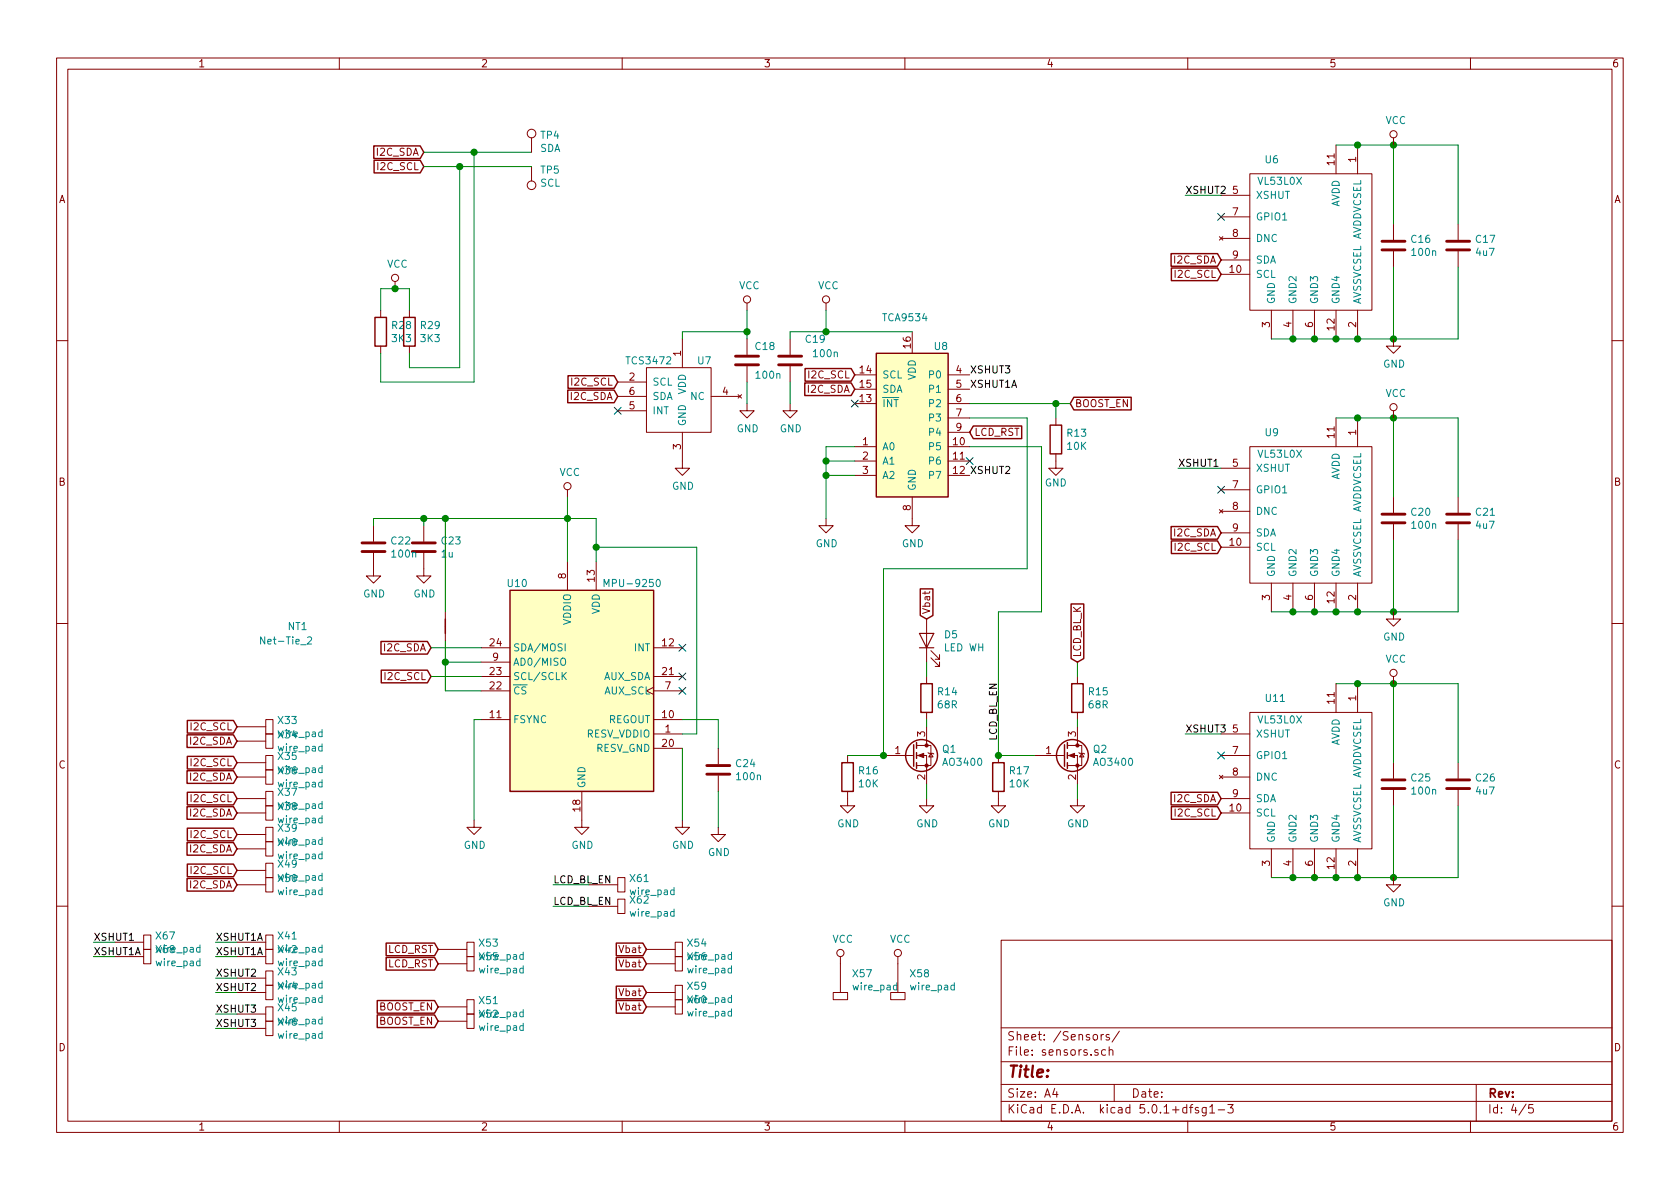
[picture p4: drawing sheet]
EESchema Schematic File Version 4
LIBS:magicbrush-cache
EELAYER 26 0
EELAYER END
$Descr A4 11693 8268
encoding utf-8
Sheet 4 5
Title ""
Date ""
Rev ""
Comp ""
Comment1 ""
Comment2 ""
Comment3 ""
Comment4 ""
$EndDescr
$Comp
L jeroens_components:VL53L0X U6
U 1 1
P 9100 1700
F 0 "U6" H 8800 2300 50  0000 L CNN
F 1 "VL53L0X" H 8750 2150 50  0000 L CNN
F 2 "JeroensFootprints:VL53LxX" H 8700 2150 50  0001 C CNN
F 3 "https://www.st.com/resource/en/datasheet/vl53l0x.pdf" H 9000 600 50  0001 C CNN
	1    9100 1700
	1    0    0    -1  
$EndComp
$Comp
L Device:C C16
U 1 1
P 9700 1700
F 0 "C16" H 9815 1746 50  0000 L CNN
F 1 "100n" H 9815 1655 50  0000 L CNN
F 2 "Capacitor_SMD:C_0603_1608Metric_Pad1.05x0.95mm_HandSolder" H 9738 1550 50  0001 C CNN
F 3 "~" H 9700 1700 50  0001 C CNN
	1    9700 1700
	1    0    0    -1  
$EndComp
$Comp
L Device:C C17
U 1 1
P 10150 1700
F 0 "C17" H 10265 1746 50  0000 L CNN
F 1 "4u7" H 10265 1655 50  0000 L CNN
F 2 "Capacitor_SMD:C_0805_2012Metric_Pad1.15x1.40mm_HandSolder" H 10188 1550 50  0001 C CNN
F 3 "~" H 10150 1700 50  0001 C CNN
	1    10150 1700
	1    0    0    -1  
$EndComp
Wire Wire Line
	10150 1000 10150 1550
Wire Wire Line
	9700 1550 9700 1000
Connection ~ 9700 1000
Wire Wire Line
	9700 1000 10150 1000
Wire Wire Line
	10150 2350 10150 1850
Wire Wire Line
	9700 1850 9700 2350
Connection ~ 9700 2350
Wire Wire Line
	9700 2350 10150 2350
NoConn ~ 8500 1500
$Comp
L power:VCC #PWR0122
U 1 1
P 9700 1000
F 0 "#PWR0122" H 9700 850 50  0001 C CNN
F 1 "VCC" H 9717 1173 50  0000 C CNN
F 2 "" H 9700 1000 50  0001 C CNN
F 3 "" H 9700 1000 50  0001 C CNN
	1    9700 1000
	1    0    0    -1  
$EndComp
$Comp
L power:GND #PWR0123
U 1 1
P 9700 2350
F 0 "#PWR0123" H 9700 2100 50  0001 C CNN
F 1 "GND" H 9705 2177 50  0000 C CNN
F 2 "" H 9700 2350 50  0001 C CNN
F 3 "" H 9700 2350 50  0001 C CNN
	1    9700 2350
	1    0    0    -1  
$EndComp
$Comp
L jeroens_components:VL53L0X U9
U 1 1
P 9100 3600
F 0 "U9" H 8800 4200 50  0000 L CNN
F 1 "VL53L0X" H 8750 4050 50  0000 L CNN
F 2 "JeroensFootprints:VL53LxX" H 8700 4050 50  0001 C CNN
F 3 "https://www.st.com/resource/en/datasheet/vl53l0x.pdf" H 9000 2500 50  0001 C CNN
	1    9100 3600
	1    0    0    -1  
$EndComp
$Comp
L Device:C C20
U 1 1
P 9700 3600
F 0 "C20" H 9815 3646 50  0000 L CNN
F 1 "100n" H 9815 3555 50  0000 L CNN
F 2 "Capacitor_SMD:C_0603_1608Metric_Pad1.05x0.95mm_HandSolder" H 9738 3450 50  0001 C CNN
F 3 "~" H 9700 3600 50  0001 C CNN
	1    9700 3600
	1    0    0    -1  
$EndComp
$Comp
L Device:C C21
U 1 1
P 10150 3600
F 0 "C21" H 10265 3646 50  0000 L CNN
F 1 "4u7" H 10265 3555 50  0000 L CNN
F 2 "Capacitor_SMD:C_0805_2012Metric_Pad1.15x1.40mm_HandSolder" H 10188 3450 50  0001 C CNN
F 3 "~" H 10150 3600 50  0001 C CNN
	1    10150 3600
	1    0    0    -1  
$EndComp
Wire Wire Line
	9300 2900 9450 2900
Wire Wire Line
	10150 2900 10150 3450
Connection ~ 9450 2900
Wire Wire Line
	9450 2900 9700 2900
Wire Wire Line
	9700 3450 9700 2900
Connection ~ 9700 2900
Wire Wire Line
	9700 2900 10150 2900
Wire Wire Line
	8850 4250 9000 4250
Wire Wire Line
	10150 4250 10150 3750
Connection ~ 9000 4250
Wire Wire Line
	9000 4250 9150 4250
Connection ~ 9150 4250
Wire Wire Line
	9150 4250 9300 4250
Connection ~ 9300 4250
Wire Wire Line
	9300 4250 9450 4250
Connection ~ 9450 4250
Wire Wire Line
	9450 4250 9700 4250
Wire Wire Line
	9700 3750 9700 4250
Connection ~ 9700 4250
Wire Wire Line
	9700 4250 10150 4250
NoConn ~ 8500 3400
$Comp
L power:VCC #PWR0124
U 1 1
P 9700 2900
F 0 "#PWR0124" H 9700 2750 50  0001 C CNN
F 1 "VCC" H 9717 3073 50  0000 C CNN
F 2 "" H 9700 2900 50  0001 C CNN
F 3 "" H 9700 2900 50  0001 C CNN
	1    9700 2900
	1    0    0    -1  
$EndComp
$Comp
L power:GND #PWR0125
U 1 1
P 9700 4250
F 0 "#PWR0125" H 9700 4000 50  0001 C CNN
F 1 "GND" H 9705 4077 50  0000 C CNN
F 2 "" H 9700 4250 50  0001 C CNN
F 3 "" H 9700 4250 50  0001 C CNN
	1    9700 4250
	1    0    0    -1  
$EndComp
$Comp
L jeroens_components:VL53L0X U11
U 1 1
P 9100 5450
F 0 "U11" H 8800 6050 50  0000 L CNN
F 1 "VL53L0X" H 8750 5900 50  0000 L CNN
F 2 "JeroensFootprints:VL53LxX" H 8700 5900 50  0001 C CNN
F 3 "https://www.st.com/resource/en/datasheet/vl53l0x.pdf" H 9000 4350 50  0001 C CNN
	1    9100 5450
	1    0    0    -1  
$EndComp
$Comp
L Device:C C25
U 1 1
P 9700 5450
F 0 "C25" H 9815 5496 50  0000 L CNN
F 1 "100n" H 9815 5405 50  0000 L CNN
F 2 "Capacitor_SMD:C_0603_1608Metric_Pad1.05x0.95mm_HandSolder" H 9738 5300 50  0001 C CNN
F 3 "~" H 9700 5450 50  0001 C CNN
	1    9700 5450
	1    0    0    -1  
$EndComp
$Comp
L Device:C C26
U 1 1
P 10150 5450
F 0 "C26" H 10265 5496 50  0000 L CNN
F 1 "4u7" H 10265 5405 50  0000 L CNN
F 2 "Capacitor_SMD:C_0805_2012Metric_Pad1.15x1.40mm_HandSolder" H 10188 5300 50  0001 C CNN
F 3 "~" H 10150 5450 50  0001 C CNN
	1    10150 5450
	1    0    0    -1  
$EndComp
Wire Wire Line
	9300 4750 9450 4750
Wire Wire Line
	10150 4750 10150 5300
Connection ~ 9450 4750
Wire Wire Line
	9450 4750 9700 4750
Wire Wire Line
	9700 5300 9700 4750
Connection ~ 9700 4750
Wire Wire Line
	9700 4750 10150 4750
Wire Wire Line
	8850 6100 9000 6100
Wire Wire Line
	10150 6100 10150 5600
Connection ~ 9000 6100
Wire Wire Line
	9000 6100 9150 6100
Connection ~ 9150 6100
Wire Wire Line
	9150 6100 9300 6100
Connection ~ 9300 6100
Wire Wire Line
	9300 6100 9450 6100
Connection ~ 9450 6100
Wire Wire Line
	9450 6100 9700 6100
Wire Wire Line
	9700 5600 9700 6100
Connection ~ 9700 6100
Wire Wire Line
	9700 6100 10150 6100
NoConn ~ 8500 5250
$Comp
L power:VCC #PWR0126
U 1 1
P 9700 4750
F 0 "#PWR0126" H 9700 4600 50  0001 C CNN
F 1 "VCC" H 9717 4923 50  0000 C CNN
F 2 "" H 9700 4750 50  0001 C CNN
F 3 "" H 9700 4750 50  0001 C CNN
	1    9700 4750
	1    0    0    -1  
$EndComp
$Comp
L power:GND #PWR0127
U 1 1
P 9700 6100
F 0 "#PWR0127" H 9700 5850 50  0001 C CNN
F 1 "GND" H 9705 5927 50  0000 C CNN
F 2 "" H 9700 6100 50  0001 C CNN
F 3 "" H 9700 6100 50  0001 C CNN
	1    9700 6100
	1    0    0    -1  
$EndComp
$Comp
L Interface_Expansion:TCA9534 U8
U 1 1
P 6350 2900
F 0 "U8" H 6550 3400 50  0000 C CNN
F 1 "TCA9534" H 6300 3600 50  0000 C CNN
F 2 "Package_SO:TSSOP-16_4.4x5mm_P0.65mm" H 7300 2350 50  0001 C CNN
F 3 "http://www.ti.com/lit/ds/symlink/tca9534.pdf" H 6450 2800 50  0001 C CNN
	1    6350 2900
	1    0    0    -1  
$EndComp
Wire Wire Line
	6350 2300 5750 2300
Wire Wire Line
	5750 3300 5950 3300
Wire Wire Line
	5950 3200 5750 3200
Connection ~ 5750 3200
Wire Wire Line
	5750 3200 5750 3300
Wire Wire Line
	5750 3100 5950 3100
Wire Wire Line
	5750 3100 5750 3200
NoConn ~ 5950 2800
$Comp
L jeroens_components:TCS3472 U7
U 1 1
P 4750 2750
F 0 "U7" H 4850 3000 50  0000 L CNN
F 1 "TCS3472" H 4350 3000 50  0000 L CNN
F 2 "JeroensFootprints:DFNL_FN_TCS3472" H 4450 2900 50  0001 C CNN
F 3 "https://ams.com/documents/20143/36005/TCS3472_DS000390_2-00.pdf" H 5100 1950 50  0001 C CNN
	1    4750 2750
	1    0    0    -1  
$EndComp
$Comp
L Device:C C19
U 1 1
P 5500 2500
F 0 "C19" H 5600 2650 50  0000 L CNN
F 1 "100n" H 5650 2550 50  0000 L CNN
F 2 "Capacitor_SMD:C_0603_1608Metric_Pad1.05x0.95mm_HandSolder" H 5538 2350 50  0001 C CNN
F 3 "~" H 5500 2500 50  0001 C CNN
	1    5500 2500
	1    0    0    -1  
$EndComp
$Comp
L Device:C C18
U 1 1
P 5200 2500
F 0 "C18" H 5250 2600 50  0000 L CNN
F 1 "100n" H 5250 2400 50  0000 L CNN
F 2 "Capacitor_SMD:C_0603_1608Metric_Pad1.05x0.95mm_HandSolder" H 5238 2350 50  0001 C CNN
F 3 "~" H 5200 2500 50  0001 C CNN
	1    5200 2500
	1    0    0    -1  
$EndComp
Wire Wire Line
	4750 2350 4750 2300
Wire Wire Line
	4750 2300 5200 2300
Connection ~ 5750 2300
$Comp
L power:VCC #PWR0128
U 1 1
P 5750 2150
F 0 "#PWR0128" H 5750 2000 50  0001 C CNN
F 1 "VCC" H 5767 2323 50  0000 C CNN
F 2 "" H 5750 2150 50  0001 C CNN
F 3 "" H 5750 2150 50  0001 C CNN
	1    5750 2150
	1    0    0    -1  
$EndComp
Wire Wire Line
	5200 2350 5200 2300
Wire Wire Line
	5500 2350 5500 2300
Wire Wire Line
	5500 2300 5750 2300
$Comp
L power:GND #PWR0129
U 1 1
P 5200 2800
F 0 "#PWR0129" H 5200 2550 50  0001 C CNN
F 1 "GND" H 5205 2627 50  0000 C CNN
F 2 "" H 5200 2800 50  0001 C CNN
F 3 "" H 5200 2800 50  0001 C CNN
	1    5200 2800
	1    0    0    -1  
$EndComp
$Comp
L power:GND #PWR0130
U 1 1
P 5500 2800
F 0 "#PWR0130" H 5500 2550 50  0001 C CNN
F 1 "GND" H 5505 2627 50  0000 C CNN
F 2 "" H 5500 2800 50  0001 C CNN
F 3 "" H 5500 2800 50  0001 C CNN
	1    5500 2800
	1    0    0    -1  
$EndComp
$Comp
L power:GND #PWR0131
U 1 1
P 4750 3200
F 0 "#PWR0131" H 4750 2950 50  0001 C CNN
F 1 "GND" H 4755 3027 50  0000 C CNN
F 2 "" H 4750 3200 50  0001 C CNN
F 3 "" H 4750 3200 50  0001 C CNN
	1    4750 3200
	1    0    0    -1  
$EndComp
Wire Wire Line
	5200 2650 5200 2800
Wire Wire Line
	5500 2800 5500 2650
NoConn ~ 4300 2850
Text GLabel 2950 1150 0    50   Input ~ 0
I2C_SCL
Text GLabel 2950 1050 0    50   Input ~ 0
I2C_SDA
$Comp
L jeroens_components:AO3400 Q1
U 1 1
P 6450 5250
F 0 "Q1" H 6555 5296 50  0000 L CNN
F 1 "AO3400" H 6555 5205 50  0000 L CNN
F 2 "Package_TO_SOT_SMD:SOT-23" H 6550 4700 50  0001 C CNN
F 3 "http://www.aosmd.com/pdfs/datasheet/ao3400.pdf" H 6550 4800 50  0001 C CNN
	1    6450 5250
	1    0    0    -1  
$EndComp
$Comp
L Device:R R16
U 1 1
P 5900 5400
F 0 "R16" H 5970 5446 50  0000 L CNN
F 1 "10K" H 5970 5355 50  0000 L CNN
F 2 "Resistor_SMD:R_0603_1608Metric" V 5830 5400 50  0001 C CNN
F 3 "~" H 5900 5400 50  0001 C CNN
	1    5900 5400
	1    0    0    -1  
$EndComp
$Comp
L Device:R R14
U 1 1
P 6450 4850
F 0 "R14" H 6520 4896 50  0000 L CNN
F 1 "68R" H 6520 4805 50  0000 L CNN
F 2 "Resistor_SMD:R_0603_1608Metric" V 6380 4850 50  0001 C CNN
F 3 "~" H 6450 4850 50  0001 C CNN
	1    6450 4850
	1    0    0    -1  
$EndComp
$Comp
L Device:LED D5
U 1 1
P 6450 4450
F 0 "D5" V 6488 4332 50  0000 R CNN
F 1 "LED WH" V 6397 4332 50  0000 R CNN
F 2 "LED_SMD:LED_0603_1608Metric_Pad1.05x0.95mm_HandSolder" H 6450 4450 50  0001 C CNN
F 3 "~" H 6450 4450 50  0001 C CNN
	1    6450 4450
	0    -1   -1   0   
$EndComp
$Comp
L power:GND #PWR0132
U 1 1
P 5900 5550
F 0 "#PWR0132" H 5900 5300 50  0001 C CNN
F 1 "GND" H 5905 5377 50  0000 C CNN
F 2 "" H 5900 5550 50  0001 C CNN
F 3 "" H 5900 5550 50  0001 C CNN
	1    5900 5550
	1    0    0    -1  
$EndComp
$Comp
L power:GND #PWR0133
U 1 1
P 6450 5550
F 0 "#PWR0133" H 6450 5300 50  0001 C CNN
F 1 "GND" H 6455 5377 50  0000 C CNN
F 2 "" H 6450 5550 50  0001 C CNN
F 3 "" H 6450 5550 50  0001 C CNN
	1    6450 5550
	1    0    0    -1  
$EndComp
Wire Wire Line
	6450 5450 6450 5550
Wire Wire Line
	5900 5250 6150 5250
Wire Wire Line
	6450 5050 6450 5000
Wire Wire Line
	6450 4700 6450 4600
Text GLabel 6450 4300 1    50   Input ~ 0
Vbat
Wire Wire Line
	6150 3950 6150 5250
Connection ~ 6150 5250
$Comp
L Sensor_Motion:MPU-9250 U10
U 1 1
P 4050 4800
F 0 "U10" H 3600 5550 50  0000 C CNN
F 1 "MPU-9250" H 4400 5550 50  0000 C CNN
F 2 "Package_DFN_QFN:QFN-24_3x3mm_P0.4mm" H 4050 3800 50  0001 C CNN
F 3 "https://store.invensense.com/datasheets/invensense/MPU9250REV1.0.pdf" H 4050 4650 50  0001 C CNN
	1    4050 4800
	1    0    0    -1  
$EndComp
$Comp
L Device:C C23
U 1 1
P 2950 3800
F 0 "C23" H 3065 3846 50  0000 L CNN
F 1 "1u" H 3065 3755 50  0000 L CNN
F 2 "Capacitor_SMD:C_0603_1608Metric_Pad1.05x0.95mm_HandSolder" H 2988 3650 50  0001 C CNN
F 3 "~" H 2950 3800 50  0001 C CNN
	1    2950 3800
	1    0    0    -1  
$EndComp
$Comp
L Device:C C22
U 1 1
P 2600 3800
F 0 "C22" H 2715 3846 50  0000 L CNN
F 1 "100n" H 2715 3755 50  0000 L CNN
F 2 "Capacitor_SMD:C_0603_1608Metric_Pad1.05x0.95mm_HandSolder" H 2638 3650 50  0001 C CNN
F 3 "~" H 2600 3800 50  0001 C CNN
	1    2600 3800
	1    0    0    -1  
$EndComp
Wire Wire Line
	2600 3650 2600 3600
Wire Wire Line
	2600 3600 2950 3600
Wire Wire Line
	4150 3600 4150 3800
Wire Wire Line
	3950 3900 3950 3600
Wire Wire Line
	3950 3600 4150 3600
Wire Wire Line
	2950 3650 2950 3600
Connection ~ 2950 3600
$Comp
L power:GND #PWR0134
U 1 1
P 2600 3950
F 0 "#PWR0134" H 2600 3700 50  0001 C CNN
F 1 "GND" H 2605 3777 50  0000 C CNN
F 2 "" H 2600 3950 50  0001 C CNN
F 3 "" H 2600 3950 50  0001 C CNN
	1    2600 3950
	1    0    0    -1  
$EndComp
$Comp
L power:GND #PWR0135
U 1 1
P 2950 3950
F 0 "#PWR0135" H 2950 3700 50  0001 C CNN
F 1 "GND" H 2955 3777 50  0000 C CNN
F 2 "" H 2950 3950 50  0001 C CNN
F 3 "" H 2950 3950 50  0001 C CNN
	1    2950 3950
	1    0    0    -1  
$EndComp
Connection ~ 3950 3600
$Comp
L power:VCC #PWR0136
U 1 1
P 3950 3450
F 0 "#PWR0136" H 3950 3300 50  0001 C CNN
F 1 "VCC" H 3967 3623 50  0000 C CNN
F 2 "" H 3950 3450 50  0001 C CNN
F 3 "" H 3950 3450 50  0001 C CNN
	1    3950 3450
	1    0    0    -1  
$EndComp
Wire Wire Line
	3950 3450 3950 3600
$Comp
L power:GND #PWR0137
U 1 1
P 4050 5700
F 0 "#PWR0137" H 4050 5450 50  0001 C CNN
F 1 "GND" H 4055 5527 50  0000 C CNN
F 2 "" H 4050 5700 50  0001 C CNN
F 3 "" H 4050 5700 50  0001 C CNN
	1    4050 5700
	1    0    0    -1  
$EndComp
Wire Wire Line
	2950 1050 3300 1050
Connection ~ 3300 1050
Wire Wire Line
	3300 1050 3700 1050
Wire Wire Line
	3200 1150 3200 2550
Connection ~ 3200 1150
Wire Wire Line
	3200 1150 2950 1150
Wire Wire Line
	3350 4800 3100 4800
Wire Wire Line
	3350 4600 3100 4600
Connection ~ 3100 4600
Wire Wire Line
	3100 4600 3100 4450
NoConn ~ 4750 4700
NoConn ~ 4750 4800
NoConn ~ 4750 4500
$Comp
L power:GND #PWR0138
U 1 1
P 4750 5700
F 0 "#PWR0138" H 4750 5450 50  0001 C CNN
F 1 "GND" H 4755 5527 50  0000 C CNN
F 2 "" H 4750 5700 50  0001 C CNN
F 3 "" H 4750 5700 50  0001 C CNN
	1    4750 5700
	1    0    0    -1  
$EndComp
Wire Wire Line
	4750 5200 4750 5700
$Comp
L Device:C C24
U 1 1
P 5000 5350
F 0 "C24" H 5115 5396 50  0000 L CNN
F 1 "100n" H 5115 5305 50  0000 L CNN
F 2 "Capacitor_SMD:C_0603_1608Metric_Pad1.05x0.95mm_HandSolder" H 5038 5200 50  0001 C CNN
F 3 "~" H 5000 5350 50  0001 C CNN
	1    5000 5350
	1    0    0    -1  
$EndComp
$Comp
L power:GND #PWR0139
U 1 1
P 5000 5750
F 0 "#PWR0139" H 5000 5500 50  0001 C CNN
F 1 "GND" H 5005 5577 50  0000 C CNN
F 2 "" H 5000 5750 50  0001 C CNN
F 3 "" H 5000 5750 50  0001 C CNN
	1    5000 5750
	1    0    0    -1  
$EndComp
Wire Wire Line
	5000 5500 5000 5750
Wire Wire Line
	4750 5000 5000 5000
Wire Wire Line
	5000 5000 5000 5200
Wire Wire Line
	4750 5100 4850 5100
Wire Wire Line
	4850 5100 4850 3800
Wire Wire Line
	4850 3800 4150 3800
Connection ~ 4150 3800
Wire Wire Line
	4150 3800 4150 3900
$Comp
L power:GND #PWR0140
U 1 1
P 3300 5700
F 0 "#PWR0140" H 3300 5450 50  0001 C CNN
F 1 "GND" H 3305 5527 50  0000 C CNN
F 2 "" H 3300 5700 50  0001 C CNN
F 3 "" H 3300 5700 50  0001 C CNN
	1    3300 5700
	1    0    0    -1  
$EndComp
Wire Wire Line
	3300 5700 3300 5000
Wire Wire Line
	3300 5000 3350 5000
$Comp
L power:GND #PWR0165
U 1 1
P 6350 3600
F 0 "#PWR0165" H 6350 3350 50  0001 C CNN
F 1 "GND" H 6355 3427 50  0000 C CNN
F 2 "" H 6350 3600 50  0001 C CNN
F 3 "" H 6350 3600 50  0001 C CNN
	1    6350 3600
	1    0    0    -1  
$EndComp
$Comp
L power:VCC #PWR0166
U 1 1
P 5200 2150
F 0 "#PWR0166" H 5200 2000 50  0001 C CNN
F 1 "VCC" H 5217 2323 50  0000 C CNN
F 2 "" H 5200 2150 50  0001 C CNN
F 3 "" H 5200 2150 50  0001 C CNN
	1    5200 2150
	1    0    0    -1  
$EndComp
Wire Wire Line
	5200 2150 5200 2300
Connection ~ 5200 2300
Wire Wire Line
	5750 2150 5750 2300
Text GLabel 7450 2800 2    50   Input ~ 0
BOOST_EN
$Comp
L Device:R R13
U 1 1
P 7350 3050
F 0 "R13" H 7420 3096 50  0000 L CNN
F 1 "10K" H 7420 3005 50  0000 L CNN
F 2 "Resistor_SMD:R_0603_1608Metric" V 7280 3050 50  0001 C CNN
F 3 "~" H 7350 3050 50  0001 C CNN
	1    7350 3050
	1    0    0    -1  
$EndComp
$Comp
L power:GND #PWR0167
U 1 1
P 7350 3200
F 0 "#PWR0167" H 7350 2950 50  0001 C CNN
F 1 "GND" H 7350 3050 50  0000 C CNN
F 2 "" H 7350 3200 50  0001 C CNN
F 3 "" H 7350 3200 50  0001 C CNN
	1    7350 3200
	1    0    0    -1  
$EndComp
Wire Wire Line
	7350 2900 7350 2800
Wire Wire Line
	7350 2800 7450 2800
Text GLabel 6750 3000 2    50   Input ~ 0
LCD_RST
$Comp
L jeroens_components:AO3400 Q2
U 1 1
P 7500 5250
F 0 "Q2" H 7605 5296 50  0000 L CNN
F 1 "AO3400" H 7605 5205 50  0000 L CNN
F 2 "Package_TO_SOT_SMD:SOT-23" H 7600 4700 50  0001 C CNN
F 3 "http://www.aosmd.com/pdfs/datasheet/ao3400.pdf" H 7600 4800 50  0001 C CNN
	1    7500 5250
	1    0    0    -1  
$EndComp
$Comp
L Device:R R17
U 1 1
P 6950 5400
F 0 "R17" H 7020 5446 50  0000 L CNN
F 1 "10K" H 7020 5355 50  0000 L CNN
F 2 "Resistor_SMD:R_0603_1608Metric" V 6880 5400 50  0001 C CNN
F 3 "~" H 6950 5400 50  0001 C CNN
	1    6950 5400
	1    0    0    -1  
$EndComp
$Comp
L Device:R R15
U 1 1
P 7500 4850
F 0 "R15" H 7570 4896 50  0000 L CNN
F 1 "68R" H 7570 4805 50  0000 L CNN
F 2 "Resistor_SMD:R_0603_1608Metric" V 7430 4850 50  0001 C CNN
F 3 "~" H 7500 4850 50  0001 C CNN
	1    7500 4850
	1    0    0    -1  
$EndComp
$Comp
L power:GND #PWR0168
U 1 1
P 6950 5550
F 0 "#PWR0168" H 6950 5300 50  0001 C CNN
F 1 "GND" H 6955 5377 50  0000 C CNN
F 2 "" H 6950 5550 50  0001 C CNN
F 3 "" H 6950 5550 50  0001 C CNN
	1    6950 5550
	1    0    0    -1  
$EndComp
$Comp
L power:GND #PWR0169
U 1 1
P 7500 5550
F 0 "#PWR0169" H 7500 5300 50  0001 C CNN
F 1 "GND" H 7505 5377 50  0000 C CNN
F 2 "" H 7500 5550 50  0001 C CNN
F 3 "" H 7500 5550 50  0001 C CNN
	1    7500 5550
	1    0    0    -1  
$EndComp
Wire Wire Line
	7500 5450 7500 5550
Wire Wire Line
	6950 5250 7200 5250
Wire Wire Line
	7500 5050 7500 5000
Wire Wire Line
	7500 4700 7500 4600
Text GLabel 7500 4600 1    50   Input ~ 0
LCD_BL_K
$Comp
L Device:Net-Tie_2 NT1
U 1 1
P 3100 4350
F 0 "NT1" V 3100 3250 50  0000 L CNN
F 1 "Net-Tie_2" V 3200 3050 50  0000 L CNN
F 2 "NetTie:NetTie-2_THT_Pad0.3mm" H 3100 4350 50  0001 C CNN
F 3 "~" H 3100 4350 50  0001 C CNN
	1    3100 4350
	0    1    1    0   
$EndComp
Wire Wire Line
	3100 4250 3100 3600
Wire Wire Line
	2950 3600 3100 3600
Connection ~ 3100 3600
Wire Wire Line
	3100 3600 3950 3600
$Comp
L Connector:TestPoint TP4
U 1 1
P 3700 1050
F 0 "TP4" H 3758 1170 50  0000 L CNN
F 1 "SDA" H 3758 1079 50  0000 L CNN
F 2 "TestPoint:TestPoint_Pad_D1.5mm" H 3900 1050 50  0001 C CNN
F 3 "~" H 3900 1050 50  0001 C CNN
	1    3700 1050
	1    0    0    -1  
$EndComp
$Comp
L Connector:TestPoint TP5
U 1 1
P 3700 1150
F 0 "TP5" H 3642 1177 50  0000 R CNN
F 1 "SCL" H 3642 1268 50  0000 R CNN
F 2 "TestPoint:TestPoint_Pad_D1.5mm" H 3900 1150 50  0001 C CNN
F 3 "~" H 3900 1150 50  0001 C CNN
	1    3700 1150
	-1   0    0    1   
$EndComp
Wire Wire Line
	3700 1150 3200 1150
$Comp
L jeroens_components:wire_pad X?
U 1 1
P 1650 5050
AR Path="/5BBC906D/5BDEA28E" Ref="X?"  Part="1" 
AR Path="/5BBC9070/5BDEA28E" Ref="X33"  Part="1" 
F 0 "X33" V 1604 5327 50  0000 L CNN
F 1 "wire_pad" V 1695 5327 50  0000 L CNN
F 2 "JeroensFootprints:wire_pad_0.5mm" H 1650 5050 50  0001 C CNN
F 3 "" H 1650 5050 50  0001 C CNN
	1    1650 5050
	0    1    1    0   
$EndComp
$Comp
L jeroens_components:wire_pad X?
U 1 1
P 1650 5150
AR Path="/5BBC906D/5BDEA295" Ref="X?"  Part="1" 
AR Path="/5BBC9070/5BDEA295" Ref="X34"  Part="1" 
F 0 "X34" V 1604 5427 50  0000 L CNN
F 1 "wire_pad" V 1695 5427 50  0000 L CNN
F 2 "JeroensFootprints:wire_pad_0.5mm" H 1650 5150 50  0001 C CNN
F 3 "" H 1650 5150 50  0001 C CNN
	1    1650 5150
	0    1    1    0   
$EndComp
Text GLabel 1650 5150 0    50   Input ~ 0
I2C_SDA
Text GLabel 1650 5050 0    50   Input ~ 0
I2C_SCL
$Comp
L jeroens_components:wire_pad X?
U 1 1
P 1650 5300
AR Path="/5BBC906D/5BDF2748" Ref="X?"  Part="1" 
AR Path="/5BBC9070/5BDF2748" Ref="X35"  Part="1" 
F 0 "X35" V 1604 5577 50  0000 L CNN
F 1 "wire_pad" V 1695 5577 50  0000 L CNN
F 2 "JeroensFootprints:wire_pad_0.5mm" H 1650 5300 50  0001 C CNN
F 3 "" H 1650 5300 50  0001 C CNN
	1    1650 5300
	0    1    1    0   
$EndComp
$Comp
L jeroens_components:wire_pad X?
U 1 1
P 1650 5400
AR Path="/5BBC906D/5BDF274F" Ref="X?"  Part="1" 
AR Path="/5BBC9070/5BDF274F" Ref="X36"  Part="1" 
F 0 "X36" V 1604 5677 50  0000 L CNN
F 1 "wire_pad" V 1695 5677 50  0000 L CNN
F 2 "JeroensFootprints:wire_pad_0.5mm" H 1650 5400 50  0001 C CNN
F 3 "" H 1650 5400 50  0001 C CNN
	1    1650 5400
	0    1    1    0   
$EndComp
Text GLabel 1650 5400 0    50   Input ~ 0
I2C_SDA
Text GLabel 1650 5300 0    50   Input ~ 0
I2C_SCL
$Comp
L jeroens_components:wire_pad X?
U 1 1
P 1650 5550
AR Path="/5BBC906D/5BDF8799" Ref="X?"  Part="1" 
AR Path="/5BBC9070/5BDF8799" Ref="X37"  Part="1" 
F 0 "X37" V 1604 5827 50  0000 L CNN
F 1 "wire_pad" V 1695 5827 50  0000 L CNN
F 2 "JeroensFootprints:wire_pad_0.5mm" H 1650 5550 50  0001 C CNN
F 3 "" H 1650 5550 50  0001 C CNN
	1    1650 5550
	0    1    1    0   
$EndComp
$Comp
L jeroens_components:wire_pad X?
U 1 1
P 1650 5650
AR Path="/5BBC906D/5BDF87A0" Ref="X?"  Part="1" 
AR Path="/5BBC9070/5BDF87A0" Ref="X38"  Part="1" 
F 0 "X38" V 1604 5927 50  0000 L CNN
F 1 "wire_pad" V 1695 5927 50  0000 L CNN
F 2 "JeroensFootprints:wire_pad_0.5mm" H 1650 5650 50  0001 C CNN
F 3 "" H 1650 5650 50  0001 C CNN
	1    1650 5650
	0    1    1    0   
$EndComp
Text GLabel 1650 5650 0    50   Input ~ 0
I2C_SDA
Text GLabel 1650 5550 0    50   Input ~ 0
I2C_SCL
$Comp
L jeroens_components:wire_pad X?
U 1 1
P 1650 5800
AR Path="/5BBC906D/5BDFE7DA" Ref="X?"  Part="1" 
AR Path="/5BBC9070/5BDFE7DA" Ref="X39"  Part="1" 
F 0 "X39" V 1604 6077 50  0000 L CNN
F 1 "wire_pad" V 1695 6077 50  0000 L CNN
F 2 "JeroensFootprints:wire_pad_0.5mm" H 1650 5800 50  0001 C CNN
F 3 "" H 1650 5800 50  0001 C CNN
	1    1650 5800
	0    1    1    0   
$EndComp
$Comp
L jeroens_components:wire_pad X?
U 1 1
P 1650 5900
AR Path="/5BBC906D/5BDFE7E1" Ref="X?"  Part="1" 
AR Path="/5BBC9070/5BDFE7E1" Ref="X40"  Part="1" 
F 0 "X40" V 1604 6177 50  0000 L CNN
F 1 "wire_pad" V 1695 6177 50  0000 L CNN
F 2 "JeroensFootprints:wire_pad_0.5mm" H 1650 5900 50  0001 C CNN
F 3 "" H 1650 5900 50  0001 C CNN
	1    1650 5900
	0    1    1    0   
$EndComp
Text GLabel 1650 5900 0    50   Input ~ 0
I2C_SDA
Text GLabel 1650 5800 0    50   Input ~ 0
I2C_SCL
Text Label 8200 3250 0    50   ~ 0
XSHUT1
Text Label 8250 1350 0    50   ~ 0
XSHUT2
Text Label 8250 5100 0    50   ~ 0
XSHUT3
$Comp
L jeroens_components:wire_pad X?
U 1 1
P 1650 6550
AR Path="/5BBC906D/5BE04E3A" Ref="X?"  Part="1" 
AR Path="/5BBC9070/5BE04E3A" Ref="X41"  Part="1" 
F 0 "X41" V 1604 6827 50  0000 L CNN
F 1 "wire_pad" V 1695 6827 50  0000 L CNN
F 2 "JeroensFootprints:wire_pad_0.5mm" H 1650 6550 50  0001 C CNN
F 3 "" H 1650 6550 50  0001 C CNN
	1    1650 6550
	0    1    1    0   
$EndComp
$Comp
L jeroens_components:wire_pad X?
U 1 1
P 1650 6650
AR Path="/5BBC906D/5BE04E41" Ref="X?"  Part="1" 
AR Path="/5BBC9070/5BE04E41" Ref="X42"  Part="1" 
F 0 "X42" V 1696 6927 50  0000 L CNN
F 1 "wire_pad" V 1605 6927 50  0000 L CNN
F 2 "JeroensFootprints:wire_pad_0.5mm" H 1650 6650 50  0001 C CNN
F 3 "" H 1650 6650 50  0001 C CNN
	1    1650 6650
	0    1    -1   0   
$EndComp
$Comp
L jeroens_components:wire_pad X?
U 1 1
P 1650 6800
AR Path="/5BBC906D/5BE04E48" Ref="X?"  Part="1" 
AR Path="/5BBC9070/5BE04E48" Ref="X43"  Part="1" 
F 0 "X43" V 1604 7077 50  0000 L CNN
F 1 "wire_pad" V 1695 7077 50  0000 L CNN
F 2 "JeroensFootprints:wire_pad_0.5mm" H 1650 6800 50  0001 C CNN
F 3 "" H 1650 6800 50  0001 C CNN
	1    1650 6800
	0    1    1    0   
$EndComp
$Comp
L jeroens_components:wire_pad X?
U 1 1
P 1650 6900
AR Path="/5BBC906D/5BE04E4F" Ref="X?"  Part="1" 
AR Path="/5BBC9070/5BE04E4F" Ref="X44"  Part="1" 
F 0 "X44" V 1604 7177 50  0000 L CNN
F 1 "wire_pad" V 1695 7177 50  0000 L CNN
F 2 "JeroensFootprints:wire_pad_0.5mm" H 1650 6900 50  0001 C CNN
F 3 "" H 1650 6900 50  0001 C CNN
	1    1650 6900
	0    1    1    0   
$EndComp
Text Label 1500 6550 0    50   ~ 0
XSHUT1A
Text Label 1500 6650 0    50   ~ 0
XSHUT1A
Text Label 1500 6800 0    50   ~ 0
XSHUT2
Text Label 1500 6900 0    50   ~ 0
XSHUT2
Wire Wire Line
	1500 6550 1650 6550
Wire Wire Line
	1650 6650 1500 6650
Wire Wire Line
	1500 6800 1650 6800
Wire Wire Line
	1650 6900 1500 6900
$Comp
L jeroens_components:wire_pad X?
U 1 1
P 1650 7050
AR Path="/5BBC906D/5BE2A497" Ref="X?"  Part="1" 
AR Path="/5BBC9070/5BE2A497" Ref="X45"  Part="1" 
F 0 "X45" V 1604 7327 50  0000 L CNN
F 1 "wire_pad" V 1695 7327 50  0000 L CNN
F 2 "JeroensFootprints:wire_pad_0.5mm" H 1650 7050 50  0001 C CNN
F 3 "" H 1650 7050 50  0001 C CNN
	1    1650 7050
	0    1    1    0   
$EndComp
$Comp
L jeroens_components:wire_pad X?
U 1 1
P 1650 7150
AR Path="/5BBC906D/5BE2A49E" Ref="X?"  Part="1" 
AR Path="/5BBC9070/5BE2A49E" Ref="X46"  Part="1" 
F 0 "X46" V 1604 7427 50  0000 L CNN
F 1 "wire_pad" V 1695 7427 50  0000 L CNN
F 2 "JeroensFootprints:wire_pad_0.5mm" H 1650 7150 50  0001 C CNN
F 3 "" H 1650 7150 50  0001 C CNN
	1    1650 7150
	0    1    1    0   
$EndComp
Text Label 1500 7050 0    50   ~ 0
XSHUT3
Text Label 1500 7150 0    50   ~ 0
XSHUT3
Wire Wire Line
	1500 7050 1650 7050
Wire Wire Line
	1650 7150 1500 7150
$Comp
L power:GND #PWR0173
U 1 1
P 5750 3600
F 0 "#PWR0173" H 5750 3350 50  0001 C CNN
F 1 "GND" H 5755 3427 50  0000 C CNN
F 2 "" H 5750 3600 50  0001 C CNN
F 3 "" H 5750 3600 50  0001 C CNN
	1    5750 3600
	1    0    0    -1  
$EndComp
Wire Wire Line
	5750 3300 5750 3600
Connection ~ 5750 3300
$Comp
L jeroens_components:wire_pad X?
U 1 1
P 1650 6050
AR Path="/5BBC906D/5BE3C08B" Ref="X?"  Part="1" 
AR Path="/5BBC9070/5BE3C08B" Ref="X49"  Part="1" 
F 0 "X49" V 1604 6327 50  0000 L CNN
F 1 "wire_pad" V 1695 6327 50  0000 L CNN
F 2 "JeroensFootprints:wire_pad_0.5mm" H 1650 6050 50  0001 C CNN
F 3 "" H 1650 6050 50  0001 C CNN
	1    1650 6050
	0    1    1    0   
$EndComp
$Comp
L jeroens_components:wire_pad X?
U 1 1
P 1650 6150
AR Path="/5BBC906D/5BE3C092" Ref="X?"  Part="1" 
AR Path="/5BBC9070/5BE3C092" Ref="X50"  Part="1" 
F 0 "X50" V 1604 6427 50  0000 L CNN
F 1 "wire_pad" V 1695 6427 50  0000 L CNN
F 2 "JeroensFootprints:wire_pad_0.5mm" H 1650 6150 50  0001 C CNN
F 3 "" H 1650 6150 50  0001 C CNN
	1    1650 6150
	0    1    1    0   
$EndComp
Text GLabel 1650 6150 0    50   Input ~ 0
I2C_SDA
Text GLabel 1650 6050 0    50   Input ~ 0
I2C_SCL
$Comp
L jeroens_components:wire_pad X?
U 1 1
P 3050 7100
AR Path="/5BBC906D/5BE42FFD" Ref="X?"  Part="1" 
AR Path="/5BBC9070/5BE42FFD" Ref="X52"  Part="1" 
F 0 "X52" V 3096 7377 50  0000 L CNN
F 1 "wire_pad" V 3005 7377 50  0000 L CNN
F 2 "JeroensFootprints:wire_pad_0.5mm" H 3050 7100 50  0001 C CNN
F 3 "" H 3050 7100 50  0001 C CNN
	1    3050 7100
	0    1    -1   0   
$EndComp
$Comp
L jeroens_components:wire_pad X?
U 1 1
P 3050 7000
AR Path="/5BBC906D/5BE42FF6" Ref="X?"  Part="1" 
AR Path="/5BBC9070/5BE42FF6" Ref="X51"  Part="1" 
F 0 "X51" V 3004 7277 50  0000 L CNN
F 1 "wire_pad" V 3095 7277 50  0000 L CNN
F 2 "JeroensFootprints:wire_pad_0.5mm" H 3050 7000 50  0001 C CNN
F 3 "" H 3050 7000 50  0001 C CNN
	1    3050 7000
	0    1    1    0   
$EndComp
Text GLabel 3050 7000 0    50   Input ~ 0
BOOST_EN
Text GLabel 3050 7100 0    50   Input ~ 0
BOOST_EN
$Comp
L jeroens_components:wire_pad X?
U 1 1
P 3050 6700
AR Path="/5BBC906D/5BE5158C" Ref="X?"  Part="1" 
AR Path="/5BBC9070/5BE5158C" Ref="X55"  Part="1" 
F 0 "X55" V 3096 6977 50  0000 L CNN
F 1 "wire_pad" V 3005 6977 50  0000 L CNN
F 2 "JeroensFootprints:wire_pad_0.5mm" H 3050 6700 50  0001 C CNN
F 3 "" H 3050 6700 50  0001 C CNN
	1    3050 6700
	0    1    -1   0   
$EndComp
$Comp
L jeroens_components:wire_pad X?
U 1 1
P 3050 6600
AR Path="/5BBC906D/5BE51593" Ref="X?"  Part="1" 
AR Path="/5BBC9070/5BE51593" Ref="X53"  Part="1" 
F 0 "X53" V 3004 6877 50  0000 L CNN
F 1 "wire_pad" V 3095 6877 50  0000 L CNN
F 2 "JeroensFootprints:wire_pad_0.5mm" H 3050 6600 50  0001 C CNN
F 3 "" H 3050 6600 50  0001 C CNN
	1    3050 6600
	0    1    1    0   
$EndComp
Text GLabel 3050 6600 0    50   Input ~ 0
LCD_RST
Text GLabel 3050 6700 0    50   Input ~ 0
LCD_RST
$Comp
L jeroens_components:wire_pad X?
U 1 1
P 4500 6700
AR Path="/5BBC906D/5BE5878A" Ref="X?"  Part="1" 
AR Path="/5BBC9070/5BE5878A" Ref="X56"  Part="1" 
F 0 "X56" V 4546 6977 50  0000 L CNN
F 1 "wire_pad" V 4455 6977 50  0000 L CNN
F 2 "JeroensFootprints:wire_pad_0.5mm" H 4500 6700 50  0001 C CNN
F 3 "" H 4500 6700 50  0001 C CNN
	1    4500 6700
	0    1    -1   0   
$EndComp
$Comp
L jeroens_components:wire_pad X?
U 1 1
P 4500 6600
AR Path="/5BBC906D/5BE58791" Ref="X?"  Part="1" 
AR Path="/5BBC9070/5BE58791" Ref="X54"  Part="1" 
F 0 "X54" V 4454 6877 50  0000 L CNN
F 1 "wire_pad" V 4545 6877 50  0000 L CNN
F 2 "JeroensFootprints:wire_pad_0.5mm" H 4500 6600 50  0001 C CNN
F 3 "" H 4500 6600 50  0001 C CNN
	1    4500 6600
	0    1    1    0   
$EndComp
Text GLabel 4500 6600 0    50   Input ~ 0
Vbat
Text GLabel 4500 6700 0    50   Input ~ 0
Vbat
$Comp
L jeroens_components:wire_pad X?
U 1 1
P 4500 7000
AR Path="/5BBC906D/5BE5F428" Ref="X?"  Part="1" 
AR Path="/5BBC9070/5BE5F428" Ref="X60"  Part="1" 
F 0 "X60" V 4546 7277 50  0000 L CNN
F 1 "wire_pad" V 4455 7277 50  0000 L CNN
F 2 "JeroensFootprints:wire_pad_0.5mm" H 4500 7000 50  0001 C CNN
F 3 "" H 4500 7000 50  0001 C CNN
	1    4500 7000
	0    1    -1   0   
$EndComp
$Comp
L jeroens_components:wire_pad X?
U 1 1
P 4500 6900
AR Path="/5BBC906D/5BE5F42F" Ref="X?"  Part="1" 
AR Path="/5BBC9070/5BE5F42F" Ref="X59"  Part="1" 
F 0 "X59" V 4454 7177 50  0000 L CNN
F 1 "wire_pad" V 4545 7177 50  0000 L CNN
F 2 "JeroensFootprints:wire_pad_0.5mm" H 4500 6900 50  0001 C CNN
F 3 "" H 4500 6900 50  0001 C CNN
	1    4500 6900
	0    1    1    0   
$EndComp
Text GLabel 4500 6900 0    50   Input ~ 0
Vbat
Text GLabel 4500 7000 0    50   Input ~ 0
Vbat
$Comp
L power:VCC #PWR07
U 1 1
P 5850 6700
F 0 "#PWR07" H 5850 6550 50  0001 C CNN
F 1 "VCC" H 5867 6873 50  0000 C CNN
F 2 "" H 5850 6700 50  0001 C CNN
F 3 "" H 5850 6700 50  0001 C CNN
	1    5850 6700
	1    0    0    -1  
$EndComp
$Comp
L jeroens_components:wire_pad X57
U 1 1
P 5850 6700
F 0 "X57" H 5772 6772 50  0000 R CNN
F 1 "wire_pad" H 5772 6863 50  0000 R CNN
F 2 "JeroensFootprints:wire_pad_1mm" H 5850 6700 50  0001 C CNN
F 3 "" H 5850 6700 50  0001 C CNN
	1    5850 6700
	-1   0    0    1   
$EndComp
$Comp
L power:VCC #PWR08
U 1 1
P 6250 6700
F 0 "#PWR08" H 6250 6550 50  0001 C CNN
F 1 "VCC" H 6267 6873 50  0000 C CNN
F 2 "" H 6250 6700 50  0001 C CNN
F 3 "" H 6250 6700 50  0001 C CNN
	1    6250 6700
	1    0    0    -1  
$EndComp
$Comp
L jeroens_components:wire_pad X58
U 1 1
P 6250 6700
F 0 "X58" H 6172 6772 50  0000 R CNN
F 1 "wire_pad" H 6172 6863 50  0000 R CNN
F 2 "JeroensFootprints:wire_pad_1mm" H 6250 6700 50  0001 C CNN
F 3 "" H 6250 6700 50  0001 C CNN
	1    6250 6700
	-1   0    0    1   
$EndComp
Wire Wire Line
	9300 1000 9450 1000
Wire Wire Line
	9450 1000 9700 1000
Connection ~ 9450 1000
Wire Wire Line
	8850 2350 9000 2350
Connection ~ 9000 2350
Connection ~ 9150 2350
Wire Wire Line
	9000 2350 9150 2350
Wire Wire Line
	9150 2350 9300 2350
Connection ~ 9300 2350
Connection ~ 9450 2350
Wire Wire Line
	9300 2350 9450 2350
Wire Wire Line
	9450 2350 9700 2350
Wire Wire Line
	8500 1350 8250 1350
Wire Wire Line
	8200 3250 8500 3250
Wire Wire Line
	8250 5100 8500 5100
Connection ~ 7350 2800
Wire Wire Line
	6750 2800 7350 2800
Text Label 6750 2600 0    50   ~ 0
XSHUT3
Text Label 6750 2700 0    50   ~ 0
XSHUT1A
Text Label 6750 3300 0    50   ~ 0
XSHUT2
Wire Wire Line
	7150 3950 7150 2900
Wire Wire Line
	7150 2900 6750 2900
Wire Wire Line
	6150 3950 7150 3950
Wire Wire Line
	7250 4250 6950 4250
Wire Wire Line
	6950 4250 6950 5250
Connection ~ 6950 5250
Wire Wire Line
	6750 3100 7250 3100
Wire Wire Line
	7250 3100 7250 4250
Text Label 6950 5150 1    50   ~ 0
LCD_BL_EN
Text Label 3850 6150 0    50   ~ 0
LCD_BL_EN
$Comp
L jeroens_components:wire_pad X61
U 1 1
P 4100 6150
F 0 "X61" V 4054 6427 50  0000 L CNN
F 1 "wire_pad" V 4145 6427 50  0000 L CNN
F 2 "JeroensFootprints:wire_pad_0.5mm" H 4100 6150 50  0001 C CNN
F 3 "" H 4100 6150 50  0001 C CNN
	1    4100 6150
	0    1    1    0   
$EndComp
Wire Wire Line
	4100 6150 3850 6150
Text Label 3850 6300 0    50   ~ 0
LCD_BL_EN
$Comp
L jeroens_components:wire_pad X62
U 1 1
P 4100 6300
F 0 "X62" V 4054 6577 50  0000 L CNN
F 1 "wire_pad" V 4145 6577 50  0000 L CNN
F 2 "JeroensFootprints:wire_pad_0.5mm" H 4100 6300 50  0001 C CNN
F 3 "" H 4100 6300 50  0001 C CNN
	1    4100 6300
	0    1    1    0   
$EndComp
Wire Wire Line
	4100 6300 3850 6300
NoConn ~ 6750 3200
$Comp
L jeroens_components:wire_pad X?
U 1 1
P 800 6550
AR Path="/5BBC906D/5BF13200" Ref="X?"  Part="1" 
AR Path="/5BBC9070/5BF13200" Ref="X67"  Part="1" 
F 0 "X67" V 754 6827 50  0000 L CNN
F 1 "wire_pad" V 845 6827 50  0000 L CNN
F 2 "JeroensFootprints:wire_pad_0.5mm" H 800 6550 50  0001 C CNN
F 3 "" H 800 6550 50  0001 C CNN
	1    800  6550
	0    1    1    0   
$EndComp
$Comp
L jeroens_components:wire_pad X?
U 1 1
P 800 6650
AR Path="/5BBC906D/5BF13207" Ref="X?"  Part="1" 
AR Path="/5BBC9070/5BF13207" Ref="X68"  Part="1" 
F 0 "X68" V 846 6927 50  0000 L CNN
F 1 "wire_pad" V 755 6927 50  0000 L CNN
F 2 "JeroensFootprints:wire_pad_0.5mm" H 800 6650 50  0001 C CNN
F 3 "" H 800 6650 50  0001 C CNN
	1    800  6650
	0    1    -1   0   
$EndComp
Text Label 650  6550 0    50   ~ 0
XSHUT1
Text Label 650  6650 0    50   ~ 0
XSHUT1A
Wire Wire Line
	650  6550 800  6550
Wire Wire Line
	800  6650 650  6650
$Comp
L Device:R R28
U 1 1
P 2650 2300
F 0 "R28" H 2720 2346 50  0000 L CNN
F 1 "3K3" H 2720 2255 50  0000 L CNN
F 2 "Resistor_SMD:R_0603_1608Metric" V 2580 2300 50  0001 C CNN
F 3 "~" H 2650 2300 50  0001 C CNN
	1    2650 2300
	1    0    0    -1  
$EndComp
$Comp
L Device:R R29
U 1 1
P 2850 2300
F 0 "R29" H 2920 2346 50  0000 L CNN
F 1 "3K3" H 2920 2255 50  0000 L CNN
F 2 "Resistor_SMD:R_0603_1608Metric" V 2780 2300 50  0001 C CNN
F 3 "~" H 2850 2300 50  0001 C CNN
	1    2850 2300
	1    0    0    -1  
$EndComp
$Comp
L power:VCC #PWR0163
U 1 1
P 2750 2000
F 0 "#PWR0163" H 2750 1850 50  0001 C CNN
F 1 "VCC" H 2767 2173 50  0000 C CNN
F 2 "" H 2750 2000 50  0001 C CNN
F 3 "" H 2750 2000 50  0001 C CNN
	1    2750 2000
	1    0    0    -1  
$EndComp
Wire Wire Line
	2650 2150 2650 2000
Wire Wire Line
	2650 2000 2750 2000
Wire Wire Line
	2750 2000 2850 2000
Wire Wire Line
	2850 2000 2850 2150
Connection ~ 2750 2000
Wire Wire Line
	2850 2450 2850 2550
Wire Wire Line
	2850 2550 3200 2550
Wire Wire Line
	3300 2650 2650 2650
Wire Wire Line
	2650 2650 2650 2450
Wire Wire Line
	3300 2650 3300 1050
Text GLabel 4300 2650 0    50   Input ~ 0
I2C_SCL
Text GLabel 4300 2750 0    50   Input ~ 0
I2C_SDA
Text GLabel 5950 2600 0    50   Input ~ 0
I2C_SCL
Text GLabel 5950 2700 0    50   Input ~ 0
I2C_SDA
Text GLabel 3000 4700 0    50   Input ~ 0
I2C_SCL
Text GLabel 3000 4500 0    50   Input ~ 0
I2C_SDA
Wire Wire Line
	3100 4600 3100 4800
Wire Wire Line
	3000 4700 3350 4700
Wire Wire Line
	3000 4500 3350 4500
Text GLabel 8500 1900 0    50   Input ~ 0
I2C_SCL
Text GLabel 8500 1800 0    50   Input ~ 0
I2C_SDA
Text GLabel 8500 3800 0    50   Input ~ 0
I2C_SCL
Text GLabel 8500 3700 0    50   Input ~ 0
I2C_SDA
Text GLabel 8500 5650 0    50   Input ~ 0
I2C_SCL
Text GLabel 8500 5550 0    50   Input ~ 0
I2C_SDA
$EndSCHEMATC
